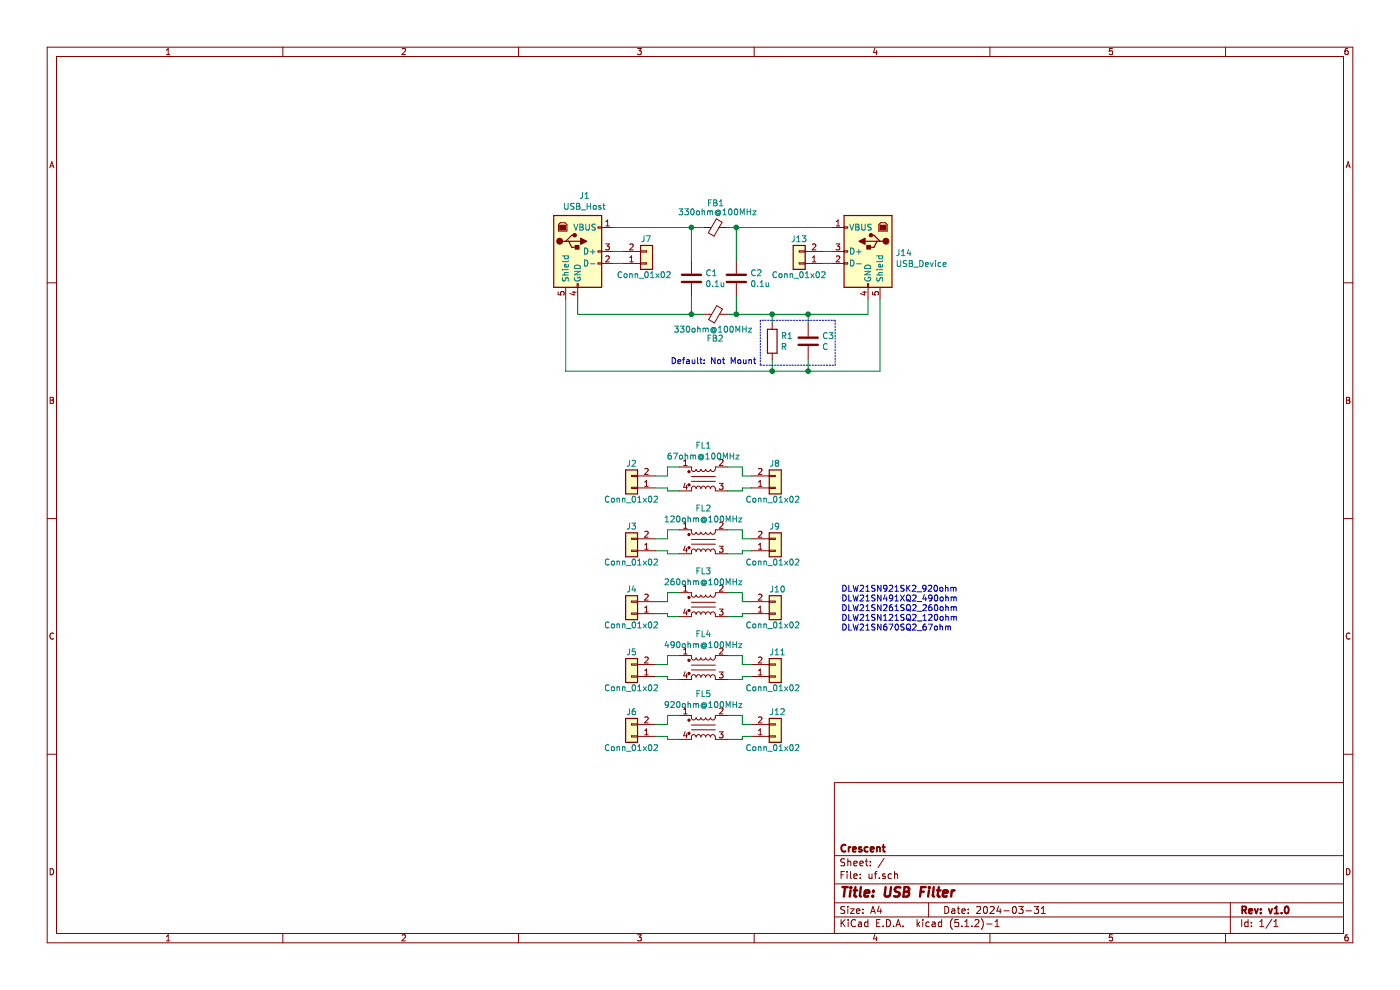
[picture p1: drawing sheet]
EESchema Schematic File Version 4
LIBS:uf-cache
EELAYER 29 0
EELAYER END
$Descr A4 11693 8268
encoding utf-8
Sheet 1 1
Title "USB Filter"
Date "2024-03-31"
Rev "v1.0"
Comp "Crescent"
Comment1 ""
Comment2 ""
Comment3 ""
Comment4 ""
$EndDescr
$Comp
L Connector:USB_B J1
U 1 1
P 4825 2100
F 0 "J1" H 4882 2567 50  0000 C CNN
F 1 "USB_Host" H 4882 2476 50  0000 C CNN
F 2 "USBHOST:USBHOST" H 4975 2050 50  0001 C CNN
F 3 " ~" H 4975 2050 50  0001 C CNN
	1    4825 2100
	1    0    0    -1  
$EndComp
$Comp
L Connector:USB_B J14
U 1 1
P 7250 2100
F 0 "J14" H 7020 2089 50  0000 R CNN
F 1 "USB_Device" H 7020 1998 50  0000 R CNN
F 2 "USBA:USBA" H 7400 2050 50  0001 C CNN
F 3 " ~" H 7400 2050 50  0001 C CNN
	1    7250 2100
	-1   0    0    -1  
$EndComp
$Comp
L Device:C C1
U 1 1
P 5775 2325
F 0 "C1" H 5890 2371 50  0000 L CNN
F 1 "0.1u" H 5890 2280 50  0000 L CNN
F 2 "Capacitor_SMD:C_0603_1608Metric" H 5813 2175 50  0001 C CNN
F 3 "~" H 5775 2325 50  0001 C CNN
	1    5775 2325
	1    0    0    -1  
$EndComp
$Comp
L Connector_Generic:Conn_01x02 J7
U 1 1
P 5400 2200
F 0 "J7" H 5350 2000 50  0000 L CNN
F 1 "Conn_01x02" H 5150 2300 50  0000 L CNN
F 2 "Connector_PinHeader_2.54mm:PinHeader_1x02_P2.54mm_Vertical" H 5400 2200 50  0001 C CNN
F 3 "~" H 5400 2200 50  0001 C CNN
	1    5400 2200
	1    0    0    1   
$EndComp
$Comp
L Device:Ferrite_Bead_Small FB1
U 1 1
P 5975 1900
F 0 "FB1" V 6175 1825 50  0000 L CNN
F 1 "330ohm@100MHz" V 6100 1550 50  0000 L CNN
F 2 "Inductor_SMD:L_0805_2012Metric" V 5905 1900 50  0001 C CNN
F 3 "~" H 5975 1900 50  0001 C CNN
	1    5975 1900
	0    -1   -1   0   
$EndComp
Text Notes 7025 5275 0    50   ~ 0
DLW21SN921SK2_920ohm\nDLW21SN491XQ2_490ohm\nDLW21SN261SQ2_260ohm\nDLW21SN121SQ2_120ohm\nDLW21SN670SQ2_67ohm
$Comp
L Connector_Generic:Conn_01x02 J13
U 1 1
P 6675 2200
F 0 "J13" H 6675 2000 50  0000 C CNN
F 1 "Conn_01x02" H 6675 2300 50  0000 C CNN
F 2 "Connector_PinHeader_2.54mm:PinHeader_1x02_P2.54mm_Vertical" H 6675 2200 50  0001 C CNN
F 3 "~" H 6675 2200 50  0001 C CNN
	1    6675 2200
	-1   0    0    1   
$EndComp
$Comp
L Device:C C2
U 1 1
P 6150 2325
F 0 "C2" H 6265 2371 50  0000 L CNN
F 1 "0.1u" H 6265 2280 50  0000 L CNN
F 2 "Capacitor_SMD:C_0603_1608Metric" H 6188 2175 50  0001 C CNN
F 3 "~" H 6150 2325 50  0001 C CNN
	1    6150 2325
	1    0    0    -1  
$EndComp
Wire Wire Line
	5875 1900 5775 1900
Wire Wire Line
	6075 1900 6150 1900
Wire Wire Line
	5775 2175 5775 1900
Connection ~ 5775 1900
Wire Wire Line
	5775 1900 5125 1900
Wire Wire Line
	6150 2175 6150 1900
Connection ~ 6150 1900
Wire Wire Line
	6150 1900 6950 1900
Wire Wire Line
	4825 2500 4825 2625
Wire Wire Line
	4825 2625 5775 2625
Wire Wire Line
	5775 2625 5775 2475
Wire Wire Line
	6150 2625 6150 2475
Wire Wire Line
	6150 2625 6450 2625
Wire Wire Line
	7250 2625 7250 2500
$Comp
L Device:R R1
U 1 1
P 6450 2850
F 0 "R1" H 6520 2896 50  0000 L CNN
F 1 "R" H 6520 2805 50  0000 L CNN
F 2 "Resistor_SMD:R_0603_1608Metric" V 6380 2850 50  0001 C CNN
F 3 "~" H 6450 2850 50  0001 C CNN
	1    6450 2850
	1    0    0    -1  
$EndComp
$Comp
L Device:C C3
U 1 1
P 6750 2850
F 0 "C3" H 6865 2896 50  0000 L CNN
F 1 "C" H 6865 2805 50  0000 L CNN
F 2 "Capacitor_SMD:C_0603_1608Metric" H 6788 2700 50  0001 C CNN
F 3 "~" H 6750 2850 50  0001 C CNN
	1    6750 2850
	1    0    0    -1  
$EndComp
Wire Wire Line
	4725 2500 4725 3100
Wire Wire Line
	4725 3100 6450 3100
Wire Wire Line
	6450 3100 6450 3000
Wire Wire Line
	6450 2700 6450 2625
Connection ~ 6450 2625
Wire Wire Line
	6450 2625 6750 2625
Wire Wire Line
	6750 2700 6750 2625
Connection ~ 6750 2625
Wire Wire Line
	6750 2625 7250 2625
Wire Wire Line
	6450 3100 6750 3100
Wire Wire Line
	6750 3100 6750 3000
Connection ~ 6450 3100
Wire Wire Line
	6750 3100 7350 3100
Wire Wire Line
	7350 3100 7350 2500
Connection ~ 6750 3100
Wire Wire Line
	5125 2200 5200 2200
Wire Wire Line
	5125 2100 5200 2100
Wire Wire Line
	6875 2200 6950 2200
Wire Wire Line
	6875 2100 6950 2100
$Comp
L Connector_Generic:Conn_01x02 J8
U 1 1
P 6475 4075
F 0 "J8" H 6425 3875 50  0000 L CNN
F 1 "Conn_01x02" H 6225 4175 50  0000 L CNN
F 2 "Connector_PinHeader_2.54mm:PinHeader_1x02_P2.54mm_Vertical" H 6475 4075 50  0001 C CNN
F 3 "~" H 6475 4075 50  0001 C CNN
	1    6475 4075
	1    0    0    1   
$EndComp
$Comp
L Connector_Generic:Conn_01x02 J2
U 1 1
P 5275 4075
F 0 "J2" H 5275 3875 50  0000 C CNN
F 1 "Conn_01x02" H 5275 4175 50  0000 C CNN
F 2 "Connector_PinHeader_2.54mm:PinHeader_1x02_P2.54mm_Vertical" H 5275 4075 50  0001 C CNN
F 3 "~" H 5275 4075 50  0001 C CNN
	1    5275 4075
	-1   0    0    1   
$EndComp
Wire Wire Line
	5675 3900 5575 3900
Wire Wire Line
	5575 3900 5575 3975
Wire Wire Line
	5575 3975 5475 3975
Wire Wire Line
	5475 4075 5575 4075
Wire Wire Line
	5575 4075 5575 4100
Wire Wire Line
	5575 4100 5675 4100
Wire Wire Line
	6075 3900 6200 3900
Wire Wire Line
	6075 4100 6200 4100
Wire Wire Line
	6275 3975 6200 3975
Wire Wire Line
	6200 3900 6200 3975
Wire Wire Line
	6275 4075 6200 4075
Wire Wire Line
	6200 4075 6200 4100
$Comp
L Connector_Generic:Conn_01x02 J9
U 1 1
P 6475 4600
F 0 "J9" H 6425 4400 50  0000 L CNN
F 1 "Conn_01x02" H 6225 4700 50  0000 L CNN
F 2 "Connector_PinHeader_2.54mm:PinHeader_1x02_P2.54mm_Vertical" H 6475 4600 50  0001 C CNN
F 3 "~" H 6475 4600 50  0001 C CNN
	1    6475 4600
	1    0    0    1   
$EndComp
$Comp
L Connector_Generic:Conn_01x02 J3
U 1 1
P 5275 4600
F 0 "J3" H 5275 4400 50  0000 C CNN
F 1 "Conn_01x02" H 5275 4700 50  0000 C CNN
F 2 "Connector_PinHeader_2.54mm:PinHeader_1x02_P2.54mm_Vertical" H 5275 4600 50  0001 C CNN
F 3 "~" H 5275 4600 50  0001 C CNN
	1    5275 4600
	-1   0    0    1   
$EndComp
Wire Wire Line
	5675 4425 5575 4425
Wire Wire Line
	5575 4425 5575 4500
Wire Wire Line
	5575 4500 5475 4500
Wire Wire Line
	5475 4600 5575 4600
Wire Wire Line
	5575 4600 5575 4625
Wire Wire Line
	5575 4625 5675 4625
Wire Wire Line
	6075 4425 6200 4425
Wire Wire Line
	6075 4625 6200 4625
Wire Wire Line
	6275 4500 6200 4500
Wire Wire Line
	6200 4425 6200 4500
Wire Wire Line
	6275 4600 6200 4600
Wire Wire Line
	6200 4600 6200 4625
$Comp
L Connector_Generic:Conn_01x02 J10
U 1 1
P 6475 5125
F 0 "J10" H 6425 4925 50  0000 L CNN
F 1 "Conn_01x02" H 6225 5225 50  0000 L CNN
F 2 "Connector_PinHeader_2.54mm:PinHeader_1x02_P2.54mm_Vertical" H 6475 5125 50  0001 C CNN
F 3 "~" H 6475 5125 50  0001 C CNN
	1    6475 5125
	1    0    0    1   
$EndComp
$Comp
L Connector_Generic:Conn_01x02 J4
U 1 1
P 5275 5125
F 0 "J4" H 5275 4925 50  0000 C CNN
F 1 "Conn_01x02" H 5275 5225 50  0000 C CNN
F 2 "Connector_PinHeader_2.54mm:PinHeader_1x02_P2.54mm_Vertical" H 5275 5125 50  0001 C CNN
F 3 "~" H 5275 5125 50  0001 C CNN
	1    5275 5125
	-1   0    0    1   
$EndComp
Wire Wire Line
	5675 4950 5575 4950
Wire Wire Line
	5575 4950 5575 5025
Wire Wire Line
	5575 5025 5475 5025
Wire Wire Line
	5475 5125 5575 5125
Wire Wire Line
	5575 5125 5575 5150
Wire Wire Line
	5575 5150 5675 5150
Wire Wire Line
	6075 4950 6200 4950
Wire Wire Line
	6075 5150 6200 5150
Wire Wire Line
	6275 5025 6200 5025
Wire Wire Line
	6200 4950 6200 5025
Wire Wire Line
	6275 5125 6200 5125
Wire Wire Line
	6200 5125 6200 5150
$Comp
L Connector_Generic:Conn_01x02 J11
U 1 1
P 6475 5650
F 0 "J11" H 6425 5450 50  0000 L CNN
F 1 "Conn_01x02" H 6225 5750 50  0000 L CNN
F 2 "Connector_PinHeader_2.54mm:PinHeader_1x02_P2.54mm_Vertical" H 6475 5650 50  0001 C CNN
F 3 "~" H 6475 5650 50  0001 C CNN
	1    6475 5650
	1    0    0    1   
$EndComp
$Comp
L Connector_Generic:Conn_01x02 J5
U 1 1
P 5275 5650
F 0 "J5" H 5275 5450 50  0000 C CNN
F 1 "Conn_01x02" H 5275 5750 50  0000 C CNN
F 2 "Connector_PinHeader_2.54mm:PinHeader_1x02_P2.54mm_Vertical" H 5275 5650 50  0001 C CNN
F 3 "~" H 5275 5650 50  0001 C CNN
	1    5275 5650
	-1   0    0    1   
$EndComp
Wire Wire Line
	5675 5475 5575 5475
Wire Wire Line
	5575 5475 5575 5550
Wire Wire Line
	5575 5550 5475 5550
Wire Wire Line
	5475 5650 5575 5650
Wire Wire Line
	5575 5650 5575 5675
Wire Wire Line
	5575 5675 5675 5675
Wire Wire Line
	6075 5475 6200 5475
Wire Wire Line
	6075 5675 6200 5675
Wire Wire Line
	6275 5550 6200 5550
Wire Wire Line
	6200 5475 6200 5550
Wire Wire Line
	6275 5650 6200 5650
Wire Wire Line
	6200 5650 6200 5675
$Comp
L Connector_Generic:Conn_01x02 J12
U 1 1
P 6475 6150
F 0 "J12" H 6425 5950 50  0000 L CNN
F 1 "Conn_01x02" H 6225 6250 50  0000 L CNN
F 2 "Connector_PinHeader_2.54mm:PinHeader_1x02_P2.54mm_Vertical" H 6475 6150 50  0001 C CNN
F 3 "~" H 6475 6150 50  0001 C CNN
	1    6475 6150
	1    0    0    1   
$EndComp
$Comp
L Connector_Generic:Conn_01x02 J6
U 1 1
P 5275 6150
F 0 "J6" H 5275 5950 50  0000 C CNN
F 1 "Conn_01x02" H 5275 6250 50  0000 C CNN
F 2 "Connector_PinHeader_2.54mm:PinHeader_1x02_P2.54mm_Vertical" H 5275 6150 50  0001 C CNN
F 3 "~" H 5275 6150 50  0001 C CNN
	1    5275 6150
	-1   0    0    1   
$EndComp
Wire Wire Line
	5675 5975 5575 5975
Wire Wire Line
	5575 5975 5575 6050
Wire Wire Line
	5575 6050 5475 6050
Wire Wire Line
	5475 6150 5575 6150
Wire Wire Line
	5575 6150 5575 6175
Wire Wire Line
	5575 6175 5675 6175
Wire Wire Line
	6075 5975 6200 5975
Wire Wire Line
	6075 6175 6200 6175
Wire Wire Line
	6275 6050 6200 6050
Wire Wire Line
	6200 5975 6200 6050
Wire Wire Line
	6275 6150 6200 6150
Wire Wire Line
	6200 6150 6200 6175
Wire Notes Line
	6350 2675 6350 3050
Wire Notes Line
	6350 3050 6975 3050
Wire Notes Line
	6975 3050 6975 2675
Wire Notes Line
	6975 2675 6350 2675
Text Notes 5600 3050 0    50   ~ 0
Default: Not Mount
$Comp
L emi_filter_ll:EMI_Filter_CommonMode FL1
U 1 1
P 5875 4000
F 0 "FL1" H 5875 4281 50  0000 C CNN
F 1 "67ohm@100MHz" H 5875 4190 50  0000 C CNN
F 2 "CMF:L_CommonModeChoke_Coilcraft_0805USB" H 5875 4040 50  0001 C CNN
F 3 "~" H 5875 4040 50  0001 C CNN
	1    5875 4000
	1    0    0    -1  
$EndComp
$Comp
L emi_filter_ll:EMI_Filter_CommonMode FL2
U 1 1
P 5875 4525
F 0 "FL2" H 5875 4806 50  0000 C CNN
F 1 "120ohm@100MHz" H 5875 4715 50  0000 C CNN
F 2 "CMF:L_CommonModeChoke_Coilcraft_0805USB" H 5875 4565 50  0001 C CNN
F 3 "~" H 5875 4565 50  0001 C CNN
	1    5875 4525
	1    0    0    -1  
$EndComp
$Comp
L emi_filter_ll:EMI_Filter_CommonMode FL3
U 1 1
P 5875 5050
F 0 "FL3" H 5875 5331 50  0000 C CNN
F 1 "260ohm@100MHz" H 5875 5240 50  0000 C CNN
F 2 "CMF:L_CommonModeChoke_Coilcraft_0805USB" H 5875 5090 50  0001 C CNN
F 3 "~" H 5875 5090 50  0001 C CNN
	1    5875 5050
	1    0    0    -1  
$EndComp
$Comp
L emi_filter_ll:EMI_Filter_CommonMode FL4
U 1 1
P 5875 5575
F 0 "FL4" H 5875 5856 50  0000 C CNN
F 1 "490ohm@100MHz" H 5875 5765 50  0000 C CNN
F 2 "CMF:L_CommonModeChoke_Coilcraft_0805USB" H 5875 5615 50  0001 C CNN
F 3 "~" H 5875 5615 50  0001 C CNN
	1    5875 5575
	1    0    0    -1  
$EndComp
$Comp
L emi_filter_ll:EMI_Filter_CommonMode FL5
U 1 1
P 5875 6075
F 0 "FL5" H 5875 6356 50  0000 C CNN
F 1 "920ohm@100MHz" H 5875 6265 50  0000 C CNN
F 2 "CMF:L_CommonModeChoke_Coilcraft_0805USB" H 5875 6115 50  0001 C CNN
F 3 "~" H 5875 6115 50  0001 C CNN
	1    5875 6075
	1    0    0    -1  
$EndComp
$Comp
L Device:Ferrite_Bead_Small FB2
U 1 1
P 5975 2625
F 0 "FB2" V 6175 2550 50  0000 L CNN
F 1 "330ohm@100MHz" V 6100 2275 50  0000 L CNN
F 2 "Inductor_SMD:L_0805_2012Metric" V 5905 2625 50  0001 C CNN
F 3 "~" H 5975 2625 50  0001 C CNN
	1    5975 2625
	0    1    1    0   
$EndComp
Wire Wire Line
	5775 2625 5875 2625
Connection ~ 5775 2625
Wire Wire Line
	6075 2625 6150 2625
Connection ~ 6150 2625
$EndSCHEMATC
